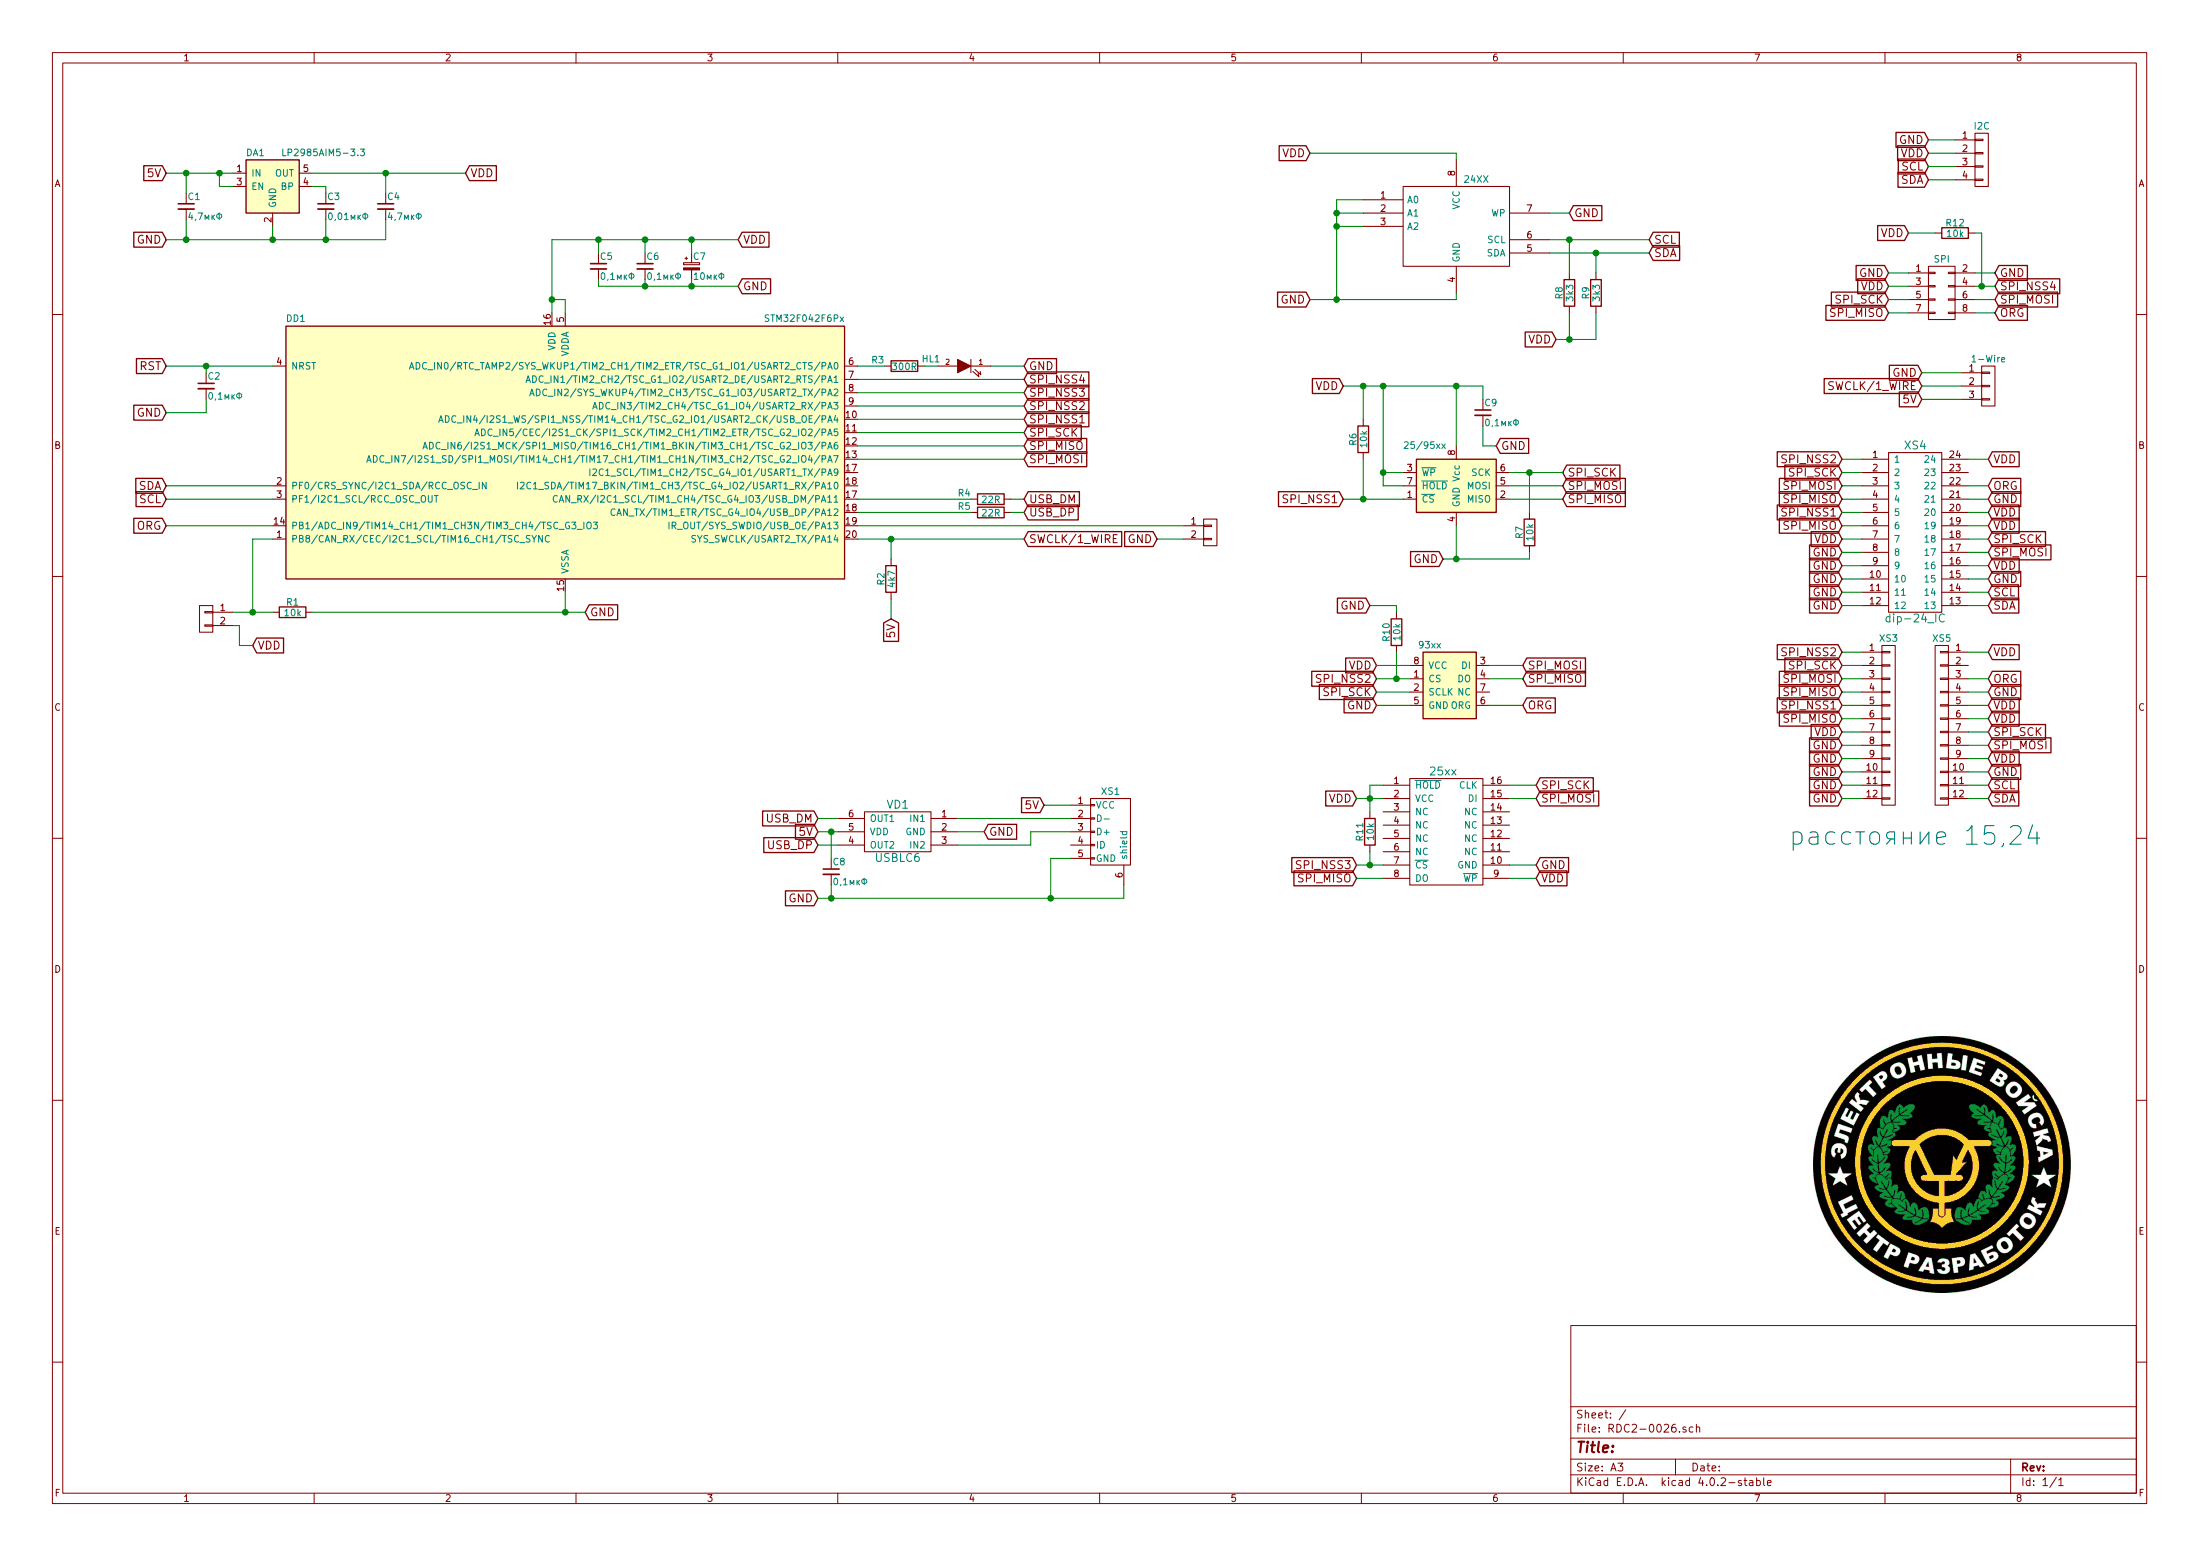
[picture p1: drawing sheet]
EESchema Schematic File Version 2
LIBS:power
LIBS:device
LIBS:transistors
LIBS:conn
LIBS:linear
LIBS:regul
LIBS:74xx
LIBS:cmos4000
LIBS:adc-dac
LIBS:memory
LIBS:xilinx
LIBS:microcontrollers
LIBS:dsp
LIBS:microchip
LIBS:analog_switches
LIBS:motorola
LIBS:texas
LIBS:intel
LIBS:audio
LIBS:interface
LIBS:digital-audio
LIBS:philips
LIBS:display
LIBS:cypress
LIBS:siliconi
LIBS:opto
LIBS:atmel
LIBS:contrib
LIBS:valves
LIBS:RDC2-0026-cache
EELAYER 25 0
EELAYER END
$Descr A3 16535 11693
encoding utf-8
Sheet 1 1
Title ""
Date ""
Rev ""
Comp ""
Comment1 ""
Comment2 ""
Comment3 ""
Comment4 ""
$EndDescr
$Comp
L C_Small C2
U 1 1
P 1550 2900
F 0 "C2" H 1560 2970 50  0000 L CNN
F 1 "0,1мкФ" H 1560 2820 50  0000 L CNN
F 2 "Capacitors_SMD:C_0603_HandSoldering" H 1550 2900 50  0001 C CNN
F 3 "" H 1550 2900 50  0000 C CNN
	1    1550 2900
	1    0    0    -1  
$EndComp
Text GLabel 5550 1800 2    60   Input ~ 0
VDD
Text GLabel 4400 4600 2    60   Input ~ 0
GND
Text GLabel 5550 2150 2    60   Input ~ 0
GND
$Comp
L C_Small C5
U 1 1
P 4500 2000
F 0 "C5" H 4510 2070 50  0000 L CNN
F 1 "0,1мкФ" H 4510 1920 50  0000 L CNN
F 2 "Capacitors_SMD:C_0603_HandSoldering" H 4500 2000 50  0001 C CNN
F 3 "" H 4500 2000 50  0000 C CNN
	1    4500 2000
	1    0    0    -1  
$EndComp
$Comp
L R R1
U 1 1
P 2200 4600
F 0 "R1" V 2280 4600 50  0000 C CNN
F 1 "10k" V 2200 4600 50  0000 C CNN
F 2 "Resistors_SMD:R_0603_HandSoldering" V 2130 4600 50  0001 C CNN
F 3 "" H 2200 4600 50  0000 C CNN
	1    2200 4600
	0    -1   -1   0   
$EndComp
Text GLabel 1250 3100 0    60   Input ~ 0
GND
Text GLabel 1250 2750 0    60   Input ~ 0
RST
$Comp
L CP_Small C7
U 1 1
P 5200 2000
F 0 "C7" H 5210 2070 50  0000 L CNN
F 1 "10мкФ" H 5210 1920 50  0000 L CNN
F 2 "NewComponents:TantalC_SizeA_EIA-3216_HandSoldering_mm" H 5200 2000 50  0001 C CNN
F 3 "" H 5200 2000 50  0000 C CNN
	1    5200 2000
	1    0    0    -1  
$EndComp
$Comp
L AP131-33 DA1
U 1 1
P 2050 1400
F 0 "DA1" H 1850 1650 50  0000 L CNN
F 1 "LP2985AIM5-3.3" H 2750 1650 50  0000 R CNN
F 2 "NewComponents:SOT-23-5_mm" H 2050 1000 50  0001 C CNN
F 3 "" H 2050 1400 50  0000 C CNN
	1    2050 1400
	1    0    0    -1  
$EndComp
Text GLabel 1250 1800 0    60   Input ~ 0
GND
Text GLabel 3500 1300 2    60   Input ~ 0
VDD
Text GLabel 1250 1300 0    60   Input ~ 0
5V
$Comp
L C_Small C6
U 1 1
P 4850 2000
F 0 "C6" H 4860 2070 50  0000 L CNN
F 1 "0,1мкФ" H 4860 1920 50  0000 L CNN
F 2 "Capacitors_SMD:C_0603_HandSoldering" H 4850 2000 50  0001 C CNN
F 3 "" H 4850 2000 50  0000 C CNN
	1    4850 2000
	1    0    0    -1  
$EndComp
$Comp
L C_Small C4
U 1 1
P 2900 1550
F 0 "C4" H 2910 1620 50  0000 L CNN
F 1 "4,7мкФ" H 2910 1470 50  0000 L CNN
F 2 "Capacitors_SMD:C_0603_HandSoldering" H 2900 1550 50  0001 C CNN
F 3 "" H 2900 1550 50  0000 C CNN
	1    2900 1550
	1    0    0    -1  
$EndComp
$Comp
L C_Small C3
U 1 1
P 2450 1550
F 0 "C3" H 2460 1620 50  0000 L CNN
F 1 "0,01мкФ" H 2460 1470 50  0000 L CNN
F 2 "Capacitors_SMD:C_0603_HandSoldering" H 2450 1550 50  0001 C CNN
F 3 "" H 2450 1550 50  0000 C CNN
	1    2450 1550
	1    0    0    -1  
$EndComp
$Comp
L C_Small C1
U 1 1
P 1400 1550
F 0 "C1" H 1410 1620 50  0000 L CNN
F 1 "4,7мкФ" H 1410 1470 50  0000 L CNN
F 2 "Capacitors_SMD:C_0603_HandSoldering" H 1400 1550 50  0001 C CNN
F 3 "" H 1400 1550 50  0000 C CNN
	1    1400 1550
	1    0    0    -1  
$EndComp
$Comp
L STM32F042F6Px DD1
U 1 1
P 4250 3450
F 0 "DD1" H 2150 4475 50  0000 L BNN
F 1 "STM32F042F6Px" H 6350 4475 50  0000 R BNN
F 2 "Housings_SSOP:TSSOP-20_4.4x6.5mm_Pitch0.65mm" H 6350 4425 50  0001 R TNN
F 3 "" H 4250 3450 50  0000 C CNN
	1    4250 3450
	1    0    0    -1  
$EndComp
Text GLabel 7700 4050 2    60   Input ~ 0
SWCLK/1_WIRE
Text GLabel 10100 2900 0    60   Input ~ 0
VDD
$Comp
L C_Small C9
U 1 1
P 11150 3100
F 0 "C9" H 11160 3170 50  0000 L CNN
F 1 "0,1мкФ" H 11160 3020 50  0000 L CNN
F 2 "Capacitors_SMD:C_0603_HandSoldering" H 11150 3100 50  0001 C CNN
F 3 "" H 11150 3100 50  0000 C CNN
	1    11150 3100
	1    0    0    -1  
$EndComp
$Comp
L R R5
U 1 1
P 7450 3850
F 0 "R5" V 7500 4050 50  0000 C CNN
F 1 "22R" V 7450 3850 50  0000 C CNN
F 2 "Resistors_SMD:R_0603_HandSoldering" V 7380 3850 50  0001 C CNN
F 3 "" H 7450 3850 50  0000 C CNN
	1    7450 3850
	0    -1   -1   0   
$EndComp
$Comp
L R R4
U 1 1
P 7450 3750
F 0 "R4" V 7500 3950 50  0000 C CNN
F 1 "22R" V 7450 3750 50  0000 C CNN
F 2 "Resistors_SMD:R_0603_HandSoldering" V 7380 3750 50  0001 C CNN
F 3 "" H 7450 3750 50  0000 C CNN
	1    7450 3750
	0    -1   -1   0   
$EndComp
$Comp
L USBLC6 VD1
U 1 1
P 6750 6250
F 0 "VD1" H 6750 6450 60  0000 C CNN
F 1 "USBLC6" H 6750 6050 60  0000 C CNN
F 2 "NewComponents:SOT23-6L" H 6750 6250 60  0001 C CNN
F 3 "" H 6750 6250 60  0000 C CNN
	1    6750 6250
	-1   0    0    -1  
$EndComp
Text GLabel 7700 3750 2    60   Input ~ 0
USB_DM
Text GLabel 7700 3850 2    60   Input ~ 0
USB_DP
$Comp
L CONN_01X02 XP1
U 1 1
P 1550 4650
F 0 "XP1" H 1550 4800 50  0001 C CNN
F 1 "PLS-2" H 1550 4500 50  0001 C CNN
F 2 "NewComponents:Pin_Header_Straight_1x02_mm" H 1550 4650 50  0001 C CNN
F 3 "" H 1550 4650 50  0000 C CNN
	1    1550 4650
	-1   0    0    -1  
$EndComp
Text GLabel 6150 6150 0    60   Input ~ 0
USB_DM
Text GLabel 6150 6350 0    60   Input ~ 0
USB_DP
Text GLabel 6150 6250 0    60   Input ~ 0
5V
Text GLabel 7400 6250 2    60   Input ~ 0
GND
$Comp
L USB_OTG XS1
U 1 1
P 8350 6250
F 0 "XS1" V 8050 6250 50  0000 C CNN
F 1 "USB_OTG" H 8350 6450 50  0001 C CNN
F 2 "NewComponents:USB_Mini-B_mm" V 8300 6150 50  0001 C CNN
F 3 "" V 8300 6150 50  0000 C CNN
	1    8350 6250
	0    1    1    0   
$EndComp
Text GLabel 6150 6750 0    60   Input ~ 0
GND
Text GLabel 7850 6050 0    60   Input ~ 0
5V
$Comp
L C_Small C8
U 1 1
P 6250 6550
F 0 "C8" H 6260 6620 50  0000 L CNN
F 1 "0,1мкФ" H 6260 6470 50  0000 L CNN
F 2 "Capacitors_SMD:C_0603_HandSoldering" H 6250 6550 50  0001 C CNN
F 3 "" H 6250 6550 50  0000 C CNN
	1    6250 6550
	1    0    0    -1  
$EndComp
Text GLabel 10850 4200 0    60   Input ~ 0
GND
$Comp
L LED HL1
U 1 1
P 7250 2750
F 0 "HL1" H 7500 2800 50  0000 C CNN
F 1 "LED" H 7250 2650 50  0001 C CNN
F 2 "NewComponents:LED_0603_HandSoldering" H 7250 2750 50  0001 C CNN
F 3 "" H 7250 2750 50  0000 C CNN
	1    7250 2750
	-1   0    0    -1  
$EndComp
$Comp
L R R3
U 1 1
P 6800 2750
F 0 "R3" V 6850 2950 50  0000 C CNN
F 1 "300R" V 6800 2750 50  0000 C CNN
F 2 "Resistors_SMD:R_0603_HandSoldering" V 6730 2750 50  0001 C CNN
F 3 "" H 6800 2750 50  0000 C CNN
	1    6800 2750
	0    -1   -1   0   
$EndComp
Text GLabel 7700 2750 2    60   Input ~ 0
GND
$Comp
L CONN_01X03 1-Wire
U 1 1
P 14950 2900
F 0 "1-Wire" H 14950 3100 50  0000 C CNN
F 1 "CONN_01X03" V 15050 2900 50  0001 C CNN
F 2 "NewComponents:Pin_Header_Straight_1x03_mm" H 14950 2900 50  0001 C CNN
F 3 "" H 14950 2900 50  0000 C CNN
	1    14950 2900
	1    0    0    -1  
$EndComp
Text GLabel 14450 2800 0    60   Input ~ 0
GND
Text GLabel 1900 4850 2    60   Input ~ 0
VDD
Text GLabel 1250 3950 0    60   Input ~ 0
ORG
Text GLabel 7700 3150 2    60   Input ~ 0
SPI_NSS1
Text GLabel 7700 3250 2    60   Input ~ 0
SPI_SCK
Text GLabel 7700 3350 2    60   Input ~ 0
SPI_MISO
Text GLabel 7700 3450 2    60   Input ~ 0
SPI_MOSI
$Comp
L R R2
U 1 1
P 6700 4350
F 0 "R2" V 6780 4350 50  0000 C CNN
F 1 "4k7" V 6700 4350 50  0000 C CNN
F 2 "Resistors_SMD:R_0603_HandSoldering" V 6630 4350 50  0001 C CNN
F 3 "" H 6700 4350 50  0000 C CNN
	1    6700 4350
	-1   0    0    1   
$EndComp
Text GLabel 6700 4650 3    60   Input ~ 0
5V
Text GLabel 14450 2900 0    60   Input ~ 0
SWCLK/1_WIRE
Text GLabel 14450 3000 0    60   Input ~ 0
5V
$Comp
L 25LC_EEPROM 25/95xx
U 1 1
P 10950 3650
F 0 "25/95xx" H 10550 3950 50  0000 L CNN
F 1 "25LC_EEPROM" H 11000 3900 50  0001 L CNN
F 2 "Housings_SOIC:SOIC-8_3.9x4.9mm_Pitch1.27mm" H 10600 3600 50  0001 C CNN
F 3 "" H 10600 3600 50  0000 C CNN
	1    10950 3650
	1    0    0    -1  
$EndComp
Text GLabel 11250 3350 2    60   Input ~ 0
GND
Text GLabel 11750 3750 2    60   Input ~ 0
SPI_MISO
Text GLabel 11750 3650 2    60   Input ~ 0
SPI_MOSI
Text GLabel 11750 3550 2    60   Input ~ 0
SPI_SCK
Text GLabel 10100 3750 0    60   Input ~ 0
SPI_NSS1
$Comp
L R R7
U 1 1
P 11500 4000
F 0 "R7" V 11580 4000 50  0000 C CNN
F 1 "10k" V 11500 4000 50  0000 C CNN
F 2 "Resistors_SMD:R_0603_HandSoldering" V 11430 4000 50  0001 C CNN
F 3 "" H 11500 4000 50  0000 C CNN
	1    11500 4000
	-1   0    0    1   
$EndComp
$Comp
L R R6
U 1 1
P 10250 3300
F 0 "R6" V 10330 3300 50  0000 C CNN
F 1 "10k" V 10250 3300 50  0000 C CNN
F 2 "Resistors_SMD:R_0603_HandSoldering" V 10180 3300 50  0001 C CNN
F 3 "" H 10250 3300 50  0000 C CNN
	1    10250 3300
	-1   0    0    1   
$EndComp
Wire Wire Line
	4150 1800 4500 1800
Wire Wire Line
	4500 1800 4850 1800
Wire Wire Line
	4850 1800 5200 1800
Wire Wire Line
	5200 1800 5550 1800
Wire Wire Line
	4150 1800 4150 2250
Wire Wire Line
	4150 2250 4150 2350
Wire Wire Line
	4250 2350 4250 2250
Wire Wire Line
	4250 2250 4150 2250
Connection ~ 4150 2250
Wire Wire Line
	4500 1900 4500 1800
Connection ~ 4500 1800
Wire Wire Line
	4850 1800 4850 1900
Connection ~ 4850 1800
Wire Wire Line
	4250 4450 4250 4600
Wire Wire Line
	4500 2150 4850 2150
Wire Wire Line
	4850 2150 5200 2150
Wire Wire Line
	5200 2150 5550 2150
Wire Wire Line
	4500 2150 4500 2100
Wire Wire Line
	4850 2100 4850 2150
Connection ~ 4850 2150
Wire Wire Line
	1250 2750 1550 2750
Wire Wire Line
	1550 2750 2050 2750
Wire Wire Line
	1550 2750 1550 2800
Wire Wire Line
	1550 3100 1550 3000
Wire Wire Line
	1250 3100 1550 3100
Connection ~ 1550 2750
Wire Wire Line
	5200 1900 5200 1800
Connection ~ 5200 1800
Wire Wire Line
	5200 2100 5200 2150
Connection ~ 5200 2150
Wire Wire Line
	2350 1300 2900 1300
Wire Wire Line
	2900 1300 3500 1300
Wire Wire Line
	2350 1400 2450 1400
Wire Wire Line
	2450 1400 2450 1450
Wire Wire Line
	1250 1300 1400 1300
Wire Wire Line
	1400 1300 1650 1300
Wire Wire Line
	1650 1300 1750 1300
Wire Wire Line
	1400 1300 1400 1450
Wire Wire Line
	1750 1400 1650 1400
Wire Wire Line
	1650 1400 1650 1300
Connection ~ 1650 1300
Wire Wire Line
	2900 1800 2900 1650
Wire Wire Line
	1250 1800 1400 1800
Wire Wire Line
	1400 1800 2050 1800
Wire Wire Line
	2050 1800 2450 1800
Wire Wire Line
	2450 1800 2900 1800
Wire Wire Line
	2450 1650 2450 1800
Connection ~ 2450 1800
Wire Wire Line
	2050 1700 2050 1800
Connection ~ 2050 1800
Wire Wire Line
	1400 1650 1400 1800
Connection ~ 1400 1800
Connection ~ 1400 1300
Connection ~ 2900 1300
Wire Wire Line
	2050 3950 1250 3950
Wire Wire Line
	7700 3450 6450 3450
Wire Wire Line
	2350 4600 4250 4600
Wire Wire Line
	4250 4600 4400 4600
Connection ~ 4250 4600
Wire Wire Line
	6450 4050 6700 4050
Wire Wire Line
	6700 4050 7700 4050
Wire Wire Line
	6450 3750 7300 3750
Wire Wire Line
	7300 3850 6450 3850
Wire Wire Line
	7700 3750 7600 3750
Wire Wire Line
	7600 3850 7700 3850
Wire Wire Line
	7400 6250 7200 6250
Wire Wire Line
	6150 6250 6250 6250
Wire Wire Line
	6250 6250 6300 6250
Wire Wire Line
	6150 6150 6300 6150
Wire Wire Line
	6300 6350 6150 6350
Wire Wire Line
	8450 6750 8450 6650
Wire Wire Line
	6150 6750 6250 6750
Wire Wire Line
	6250 6750 7900 6750
Wire Wire Line
	7900 6750 8450 6750
Wire Wire Line
	8050 6450 7900 6450
Wire Wire Line
	7900 6450 7900 6750
Connection ~ 7900 6750
Wire Wire Line
	8050 6150 7200 6150
Wire Wire Line
	8050 6250 7750 6250
Wire Wire Line
	7750 6250 7750 6350
Wire Wire Line
	7750 6350 7200 6350
Wire Wire Line
	6250 6250 6250 6450
Wire Wire Line
	1750 4600 1900 4600
Wire Wire Line
	1900 4600 2050 4600
Wire Wire Line
	7450 2750 7700 2750
Wire Wire Line
	7050 2750 6950 2750
Connection ~ 1900 4600
Wire Wire Line
	1750 4700 1800 4700
Wire Wire Line
	1800 4700 1800 4850
Wire Wire Line
	1800 4850 1900 4850
Wire Wire Line
	7700 3350 6450 3350
Wire Wire Line
	6450 3250 7700 3250
Wire Wire Line
	14450 2800 14750 2800
Wire Wire Line
	14450 2900 14750 2900
Wire Wire Line
	14450 3000 14750 3000
Wire Wire Line
	7850 6050 8050 6050
Wire Wire Line
	6450 2750 6650 2750
Wire Wire Line
	7700 3150 6450 3150
Wire Wire Line
	6700 4200 6700 4050
Connection ~ 6700 4050
Wire Wire Line
	6700 4500 6700 4650
Connection ~ 6250 6250
Wire Wire Line
	6250 6650 6250 6750
Connection ~ 6250 6750
Wire Wire Line
	10100 2900 10250 2900
Wire Wire Line
	10250 2900 10400 2900
Wire Wire Line
	10400 2900 10950 2900
Wire Wire Line
	10950 2900 11150 2900
Wire Wire Line
	10950 2900 10950 3350
Wire Wire Line
	10850 4200 10950 4200
Wire Wire Line
	10950 4200 11500 4200
Wire Wire Line
	10950 4200 10950 3950
Wire Wire Line
	11350 3550 11500 3550
Wire Wire Line
	11500 3550 11750 3550
Wire Wire Line
	11350 3650 11750 3650
Wire Wire Line
	11750 3750 11350 3750
Wire Wire Line
	11500 3850 11500 3550
Connection ~ 11500 3550
Wire Wire Line
	11150 2900 11150 3000
Connection ~ 10950 2900
Wire Wire Line
	11150 3200 11150 3350
Wire Wire Line
	11150 3350 11250 3350
Wire Wire Line
	10250 3150 10250 2900
Connection ~ 10250 2900
Wire Wire Line
	10100 3750 10250 3750
Wire Wire Line
	10250 3750 10550 3750
Wire Wire Line
	10250 3450 10250 3750
Connection ~ 10250 3750
Wire Wire Line
	11500 4200 11500 4150
Connection ~ 10950 4200
Wire Wire Line
	10400 3650 10550 3650
Wire Wire Line
	10400 2900 10400 3550
Wire Wire Line
	10400 3550 10400 3650
Connection ~ 10400 2900
Wire Wire Line
	10550 3550 10400 3550
Connection ~ 10400 3550
Wire Wire Line
	2900 1300 2900 1450
$Comp
L 24C16 24XX
U 1 1
P 10950 1700
F 0 "24XX" H 11100 2050 50  0000 C CNN
F 1 "24XX" H 11300 1300 50  0001 C CNN
F 2 "Housings_SOIC:SOIC-8_3.9x4.9mm_Pitch1.27mm" H 10950 1700 50  0001 C CNN
F 3 "" H 10950 1700 50  0000 C CNN
	1    10950 1700
	1    0    0    -1  
$EndComp
Text GLabel 9850 1150 0    60   Input ~ 0
VDD
Text GLabel 9850 2250 0    60   Input ~ 0
GND
Wire Wire Line
	10950 1150 10950 1200
Wire Wire Line
	10050 1500 10050 1600
Wire Wire Line
	10050 1600 10050 1700
Wire Wire Line
	10050 1700 10050 2250
Wire Wire Line
	9850 2250 10050 2250
Wire Wire Line
	10050 2250 10950 2250
Wire Wire Line
	10950 2250 10950 2200
Connection ~ 10050 2250
Wire Wire Line
	10250 1700 10050 1700
Connection ~ 10050 1700
Wire Wire Line
	10250 1600 10050 1600
Connection ~ 10050 1600
Wire Wire Line
	10050 1500 10250 1500
Text GLabel 11800 1600 2    60   Input ~ 0
GND
Wire Wire Line
	11800 1600 11650 1600
Text GLabel 1250 3650 0    60   Input ~ 0
SDA
Text GLabel 1250 3750 0    60   Input ~ 0
SCL
Wire Wire Line
	1250 3650 2050 3650
Wire Wire Line
	2050 3750 1250 3750
Text GLabel 12400 1900 2    60   Input ~ 0
SDA
Text GLabel 12400 1800 2    60   Input ~ 0
SCL
Wire Wire Line
	11650 1800 11800 1800
Wire Wire Line
	11800 1800 12400 1800
Wire Wire Line
	11650 1900 12000 1900
Wire Wire Line
	12000 1900 12400 1900
$Comp
L R R8
U 1 1
P 11800 2200
F 0 "R8" V 11880 2200 50  0000 C CNN
F 1 "3k3" V 11800 2200 50  0000 C CNN
F 2 "Resistors_SMD:R_0603_HandSoldering" V 11730 2200 50  0001 C CNN
F 3 "" H 11800 2200 50  0000 C CNN
	1    11800 2200
	-1   0    0    1   
$EndComp
$Comp
L R R9
U 1 1
P 12000 2200
F 0 "R9" V 12080 2200 50  0000 C CNN
F 1 "3k3" V 12000 2200 50  0000 C CNN
F 2 "Resistors_SMD:R_0603_HandSoldering" V 11930 2200 50  0001 C CNN
F 3 "" H 12000 2200 50  0000 C CNN
	1    12000 2200
	-1   0    0    1   
$EndComp
Text GLabel 11700 2550 0    60   Input ~ 0
VDD
Wire Wire Line
	11700 2550 11800 2550
Wire Wire Line
	11800 2550 12000 2550
Wire Wire Line
	12000 2550 12000 2350
Wire Wire Line
	11800 2350 11800 2550
Connection ~ 11800 2550
Wire Wire Line
	11800 2050 11800 1800
Connection ~ 11800 1800
Wire Wire Line
	12000 2050 12000 1900
Connection ~ 12000 1900
$Comp
L 93LCxxC 93xx
U 1 1
P 10900 5200
F 0 "93xx" H 10750 5550 50  0000 C CNN
F 1 "93LCxxC" H 10700 4950 50  0001 L CNN
F 2 "Housings_SOIC:SOIC-8_3.9x4.9mm_Pitch1.27mm" H 10800 5200 50  0001 C CNN
F 3 "" H 10900 5300 50  0000 C CNN
	1    10900 5200
	1    0    0    -1  
$EndComp
Text GLabel 10350 5000 0    60   Input ~ 0
VDD
Text GLabel 10350 5300 0    60   Input ~ 0
GND
Text GLabel 10350 5100 0    60   Input ~ 0
SPI_NSS2
Text GLabel 10350 5200 0    60   Input ~ 0
SPI_SCK
Text GLabel 11450 5000 2    60   Input ~ 0
SPI_MOSI
Text GLabel 11450 5100 2    60   Input ~ 0
SPI_MISO
Text GLabel 11450 5300 2    60   Input ~ 0
ORG
Wire Wire Line
	1900 4050 2050 4050
Wire Wire Line
	1900 4600 1900 4050
Wire Wire Line
	10600 5000 10350 5000
Wire Wire Line
	10350 5100 10500 5100
Wire Wire Line
	10500 5100 10600 5100
Wire Wire Line
	10600 5200 10350 5200
Wire Wire Line
	10350 5300 10600 5300
Wire Wire Line
	11200 5300 11450 5300
Wire Wire Line
	11450 5100 11200 5100
Wire Wire Line
	11200 5000 11450 5000
Wire Wire Line
	9850 1150 10950 1150
$Comp
L 25xx_spi_flash 25xx
U 1 1
P 10850 6250
F 0 "25xx" H 10850 6700 60  0000 C CNN
F 1 "25xx_spi_flash" H 10900 5750 60  0001 C CNN
F 2 "Housings_SOIC:SOIC-16_7.5x10.3mm_Pitch1.27mm" H 10850 6150 60  0001 C CNN
F 3 "" H 10850 6150 60  0000 C CNN
	1    10850 6250
	1    0    0    -1  
$EndComp
Text GLabel 10200 6000 0    60   Input ~ 0
VDD
Text GLabel 11550 5900 2    60   Input ~ 0
SPI_SCK
Text GLabel 10200 6500 0    60   Input ~ 0
SPI_NSS3
Text GLabel 11550 6600 2    60   Input ~ 0
VDD
Text GLabel 11550 6500 2    60   Input ~ 0
GND
Text GLabel 10200 6600 0    60   Input ~ 0
SPI_MISO
Text GLabel 11550 6000 2    60   Input ~ 0
SPI_MOSI
Wire Wire Line
	10200 6000 10300 6000
Wire Wire Line
	10300 6000 10400 6000
Wire Wire Line
	10300 5900 10300 6000
Wire Wire Line
	10300 6000 10300 6100
Wire Wire Line
	10300 5900 10400 5900
Connection ~ 10300 6000
Wire Wire Line
	10200 6500 10300 6500
Wire Wire Line
	10300 6500 10400 6500
Wire Wire Line
	10200 6600 10400 6600
Wire Wire Line
	11350 6600 11550 6600
Wire Wire Line
	11550 6500 11350 6500
Wire Wire Line
	11350 6000 11550 6000
Wire Wire Line
	11550 5900 11350 5900
Wire Wire Line
	6450 2850 7700 2850
$Comp
L CONN_01X04 I2C
U 1 1
P 14900 1200
F 0 "I2C" H 14900 1450 50  0000 C CNN
F 1 "CONN_01X04" V 15000 1200 50  0001 C CNN
F 2 "NewComponents:Pin_Header_Straight_1x04_mm" H 14900 1200 50  0001 C CNN
F 3 "" H 14900 1200 50  0000 C CNN
	1    14900 1200
	1    0    0    -1  
$EndComp
Text GLabel 14500 1050 0    60   Input ~ 0
GND
Text GLabel 14500 1150 0    60   Input ~ 0
VDD
Text GLabel 14500 1350 0    60   Input ~ 0
SDA
Text GLabel 14500 1250 0    60   Input ~ 0
SCL
Wire Wire Line
	14700 1050 14500 1050
Wire Wire Line
	14500 1150 14700 1150
Wire Wire Line
	14700 1250 14500 1250
Wire Wire Line
	14500 1350 14700 1350
Text Notes 13450 6350 0    139  ~ 0
расстояние 15,24
Text GLabel 7700 2950 2    60   Input ~ 0
SPI_NSS3
Text GLabel 7700 3050 2    60   Input ~ 0
SPI_NSS2
Text GLabel 7700 2850 2    60   Input ~ 0
SPI_NSS4
Wire Wire Line
	6450 2950 7700 2950
Wire Wire Line
	7700 3050 6450 3050
$Comp
L CONN_01X02 XP4
U 1 1
P 9100 4000
F 0 "XP4" H 9100 4150 50  0001 C CNN
F 1 "PLS-2" H 9100 3850 50  0001 C CNN
F 2 "NewComponents:Pin_Header_Straight_1x02_mm" H 9100 4000 50  0001 C CNN
F 3 "" H 9100 4000 50  0000 C CNN
	1    9100 4000
	1    0    0    -1  
$EndComp
Wire Wire Line
	8900 3950 6450 3950
Text GLabel 8700 4050 0    60   Input ~ 0
GND
Wire Wire Line
	8900 4050 8700 4050
$Comp
L R R10
U 1 1
P 10500 4750
F 0 "R10" V 10580 4750 50  0000 C CNN
F 1 "10k" V 10500 4750 50  0000 C CNN
F 2 "Resistors_SMD:R_0603_HandSoldering" V 10430 4750 50  0001 C CNN
F 3 "" H 10500 4750 50  0000 C CNN
	1    10500 4750
	-1   0    0    1   
$EndComp
Wire Wire Line
	10500 4900 10500 5100
Connection ~ 10500 5100
Wire Wire Line
	10300 4550 10500 4550
Wire Wire Line
	10500 4550 10500 4600
$Comp
L R R11
U 1 1
P 10300 6250
F 0 "R11" V 10380 6250 50  0000 C CNN
F 1 "10k" V 10300 6250 50  0000 C CNN
F 2 "Resistors_SMD:R_0603_HandSoldering" V 10230 6250 50  0001 C CNN
F 3 "" H 10300 6250 50  0000 C CNN
	1    10300 6250
	-1   0    0    1   
$EndComp
Wire Wire Line
	10300 6400 10300 6500
Connection ~ 10300 6500
$Comp
L R R12
U 1 1
P 14700 1750
F 0 "R12" V 14780 1750 50  0000 C CNN
F 1 "10k" V 14700 1750 50  0000 C CNN
F 2 "Resistors_SMD:R_0603_HandSoldering" V 14630 1750 50  0001 C CNN
F 3 "" H 14700 1750 50  0000 C CNN
	1    14700 1750
	0    -1   -1   0   
$EndComp
Text GLabel 14350 1750 0    60   Input ~ 0
VDD
Wire Wire Line
	14850 1750 14900 1750
Wire Wire Line
	14550 1750 14350 1750
$Comp
L dip-24_IC XS4
U 1 1
P 14400 3950
F 0 "XS4" H 14400 4550 60  0000 C CNN
F 1 "dip-24_IC" H 14400 3250 60  0000 C CNN
F 2 "NewComponents:DIP-24_W7.62mm_0.9x1.5" H 14400 3950 60  0001 C CNN
F 3 "" H 14400 3950 60  0000 C CNN
	1    14400 3950
	1    0    0    -1  
$EndComp
Text GLabel 13850 3450 0    60   Input ~ 0
SPI_NSS2
Text GLabel 13850 3550 0    60   Input ~ 0
SPI_SCK
Text GLabel 13850 3650 0    60   Input ~ 0
SPI_MOSI
Text GLabel 13850 3750 0    60   Input ~ 0
SPI_MISO
Text GLabel 14950 3750 2    60   Input ~ 0
GND
Text GLabel 14950 3650 2    60   Input ~ 0
ORG
Text GLabel 14950 3450 2    60   Input ~ 0
VDD
Text GLabel 13850 3850 0    60   Input ~ 0
SPI_NSS1
Text GLabel 13850 3950 0    60   Input ~ 0
SPI_MISO
Text GLabel 13850 4050 0    60   Input ~ 0
VDD
Text GLabel 13850 4150 0    60   Input ~ 0
GND
Text GLabel 14950 4150 2    60   Input ~ 0
SPI_MOSI
Text GLabel 14950 4050 2    60   Input ~ 0
SPI_SCK
Text GLabel 14950 3850 2    60   Input ~ 0
VDD
Text GLabel 14950 3950 2    60   Input ~ 0
VDD
Text GLabel 13850 4250 0    60   Input ~ 0
GND
Text GLabel 13850 4350 0    60   Input ~ 0
GND
Text GLabel 13850 4450 0    60   Input ~ 0
GND
Text GLabel 13850 4550 0    60   Input ~ 0
GND
Text GLabel 14950 4550 2    60   Input ~ 0
SDA
Text GLabel 14950 4450 2    60   Input ~ 0
SCL
Text GLabel 14950 4350 2    60   Input ~ 0
GND
Text GLabel 14950 4250 2    60   Input ~ 0
VDD
Wire Wire Line
	14000 3450 13850 3450
Wire Wire Line
	13850 3550 14000 3550
Wire Wire Line
	14000 3650 13850 3650
Wire Wire Line
	13850 3750 14000 3750
Wire Wire Line
	14000 3850 13850 3850
Wire Wire Line
	13850 3950 14000 3950
Wire Wire Line
	14000 4050 13850 4050
Wire Wire Line
	13850 4150 14000 4150
Wire Wire Line
	14000 4250 13850 4250
Wire Wire Line
	13850 4350 14000 4350
Wire Wire Line
	14000 4450 13850 4450
Wire Wire Line
	13850 4550 14000 4550
Wire Wire Line
	14800 4550 14950 4550
Wire Wire Line
	14950 4450 14800 4450
Wire Wire Line
	14800 4350 14950 4350
Wire Wire Line
	14950 4250 14800 4250
Wire Wire Line
	14800 4150 14950 4150
Wire Wire Line
	14950 4050 14800 4050
Wire Wire Line
	14800 3950 14950 3950
Wire Wire Line
	14950 3850 14800 3850
Wire Wire Line
	14800 3750 14950 3750
Wire Wire Line
	14950 3650 14800 3650
Wire Wire Line
	14800 3450 14950 3450
$Comp
L CONN_01X12 XS3
U 1 1
P 14200 5450
F 0 "XS3" H 14200 6100 50  0000 C CNN
F 1 "CONN_01X12" V 14300 5450 50  0001 C CNN
F 2 "NewComponents:Pin_Header_Straight_1x12_mm" H 14200 5450 50  0001 C CNN
F 3 "" H 14200 5450 50  0000 C CNN
	1    14200 5450
	1    0    0    -1  
$EndComp
Text GLabel 13850 4900 0    60   Input ~ 0
SPI_NSS2
Text GLabel 13850 5000 0    60   Input ~ 0
SPI_SCK
Text GLabel 13850 5100 0    60   Input ~ 0
SPI_MOSI
Text GLabel 13850 5200 0    60   Input ~ 0
SPI_MISO
Text GLabel 13850 5300 0    60   Input ~ 0
SPI_NSS1
Text GLabel 13850 5400 0    60   Input ~ 0
SPI_MISO
Text GLabel 13850 5500 0    60   Input ~ 0
VDD
Text GLabel 13850 5600 0    60   Input ~ 0
GND
Text GLabel 13850 5700 0    60   Input ~ 0
GND
Text GLabel 13850 5800 0    60   Input ~ 0
GND
Text GLabel 13850 5900 0    60   Input ~ 0
GND
Text GLabel 13850 6000 0    60   Input ~ 0
GND
Wire Wire Line
	14000 4900 13850 4900
Wire Wire Line
	13850 5000 14000 5000
Wire Wire Line
	14000 5100 13850 5100
Wire Wire Line
	13850 5200 14000 5200
Wire Wire Line
	14000 5300 13850 5300
Wire Wire Line
	13850 5400 14000 5400
Wire Wire Line
	14000 5500 13850 5500
Wire Wire Line
	13850 5600 14000 5600
Wire Wire Line
	14000 5700 13850 5700
Wire Wire Line
	13850 5800 14000 5800
Wire Wire Line
	14000 5900 13850 5900
Wire Wire Line
	13850 6000 14000 6000
$Comp
L CONN_01X12 XS5
U 1 1
P 14600 5450
F 0 "XS5" H 14600 6100 50  0000 C CNN
F 1 "CONN_01X12" V 14700 5450 50  0001 C CNN
F 2 "NewComponents:Pin_Header_Straight_1x12_mm" H 14600 5450 50  0001 C CNN
F 3 "" H 14600 5450 50  0000 C CNN
	1    14600 5450
	-1   0    0    -1  
$EndComp
Text GLabel 14950 5200 2    60   Input ~ 0
GND
Text GLabel 14950 5100 2    60   Input ~ 0
ORG
Text GLabel 14950 4900 2    60   Input ~ 0
VDD
Text GLabel 14950 5600 2    60   Input ~ 0
SPI_MOSI
Text GLabel 14950 5500 2    60   Input ~ 0
SPI_SCK
Text GLabel 14950 5300 2    60   Input ~ 0
VDD
Text GLabel 14950 5400 2    60   Input ~ 0
VDD
Text GLabel 14950 6000 2    60   Input ~ 0
SDA
Text GLabel 14950 5900 2    60   Input ~ 0
SCL
Text GLabel 14950 5800 2    60   Input ~ 0
GND
Text GLabel 14950 5700 2    60   Input ~ 0
VDD
Wire Wire Line
	14800 6000 14950 6000
Wire Wire Line
	14950 5900 14800 5900
Wire Wire Line
	14800 5800 14950 5800
Wire Wire Line
	14950 5700 14800 5700
Wire Wire Line
	14800 5600 14950 5600
Wire Wire Line
	14950 5500 14800 5500
Wire Wire Line
	14800 5400 14950 5400
Wire Wire Line
	14950 5300 14800 5300
Wire Wire Line
	14800 5200 14950 5200
Wire Wire Line
	14950 5100 14800 5100
Wire Wire Line
	14800 4900 14950 4900
$Comp
L CONN_02X04 SPI
U 1 1
P 14600 2200
F 0 "SPI" H 14600 2450 50  0000 C CNN
F 1 "CONN_02X04" H 14600 1950 50  0001 C CNN
F 2 "NewComponents:Pin_Header_Straight_2x04_mm" H 14600 2200 50  0001 C CNN
F 3 "" H 14600 1000 50  0000 C CNN
	1    14600 2200
	1    0    0    -1  
$EndComp
Text GLabel 14200 2150 0    60   Input ~ 0
VDD
Text GLabel 14200 2050 0    60   Input ~ 0
GND
Text GLabel 14200 2350 0    60   Input ~ 0
SPI_MISO
Text GLabel 15000 2250 2    60   Input ~ 0
SPI_MOSI
Text GLabel 14200 2250 0    60   Input ~ 0
SPI_SCK
Text GLabel 15000 2350 2    60   Input ~ 0
ORG
Text GLabel 15000 2150 2    60   Input ~ 0
SPI_NSS4
Wire Wire Line
	14350 2050 14200 2050
Wire Wire Line
	14200 2150 14350 2150
Wire Wire Line
	14350 2250 14200 2250
Wire Wire Line
	14200 2350 14350 2350
Wire Wire Line
	14850 2350 15000 2350
Wire Wire Line
	15000 2250 14850 2250
Wire Wire Line
	14850 2150 14900 2150
Wire Wire Line
	14900 2150 15000 2150
Text GLabel 15000 2050 2    60   Input ~ 0
GND
Wire Wire Line
	15000 2050 14850 2050
Text GLabel 10300 4550 0    60   Input ~ 0
GND
Wire Wire Line
	14900 1750 14900 2150
Connection ~ 14900 2150
$EndSCHEMATC
